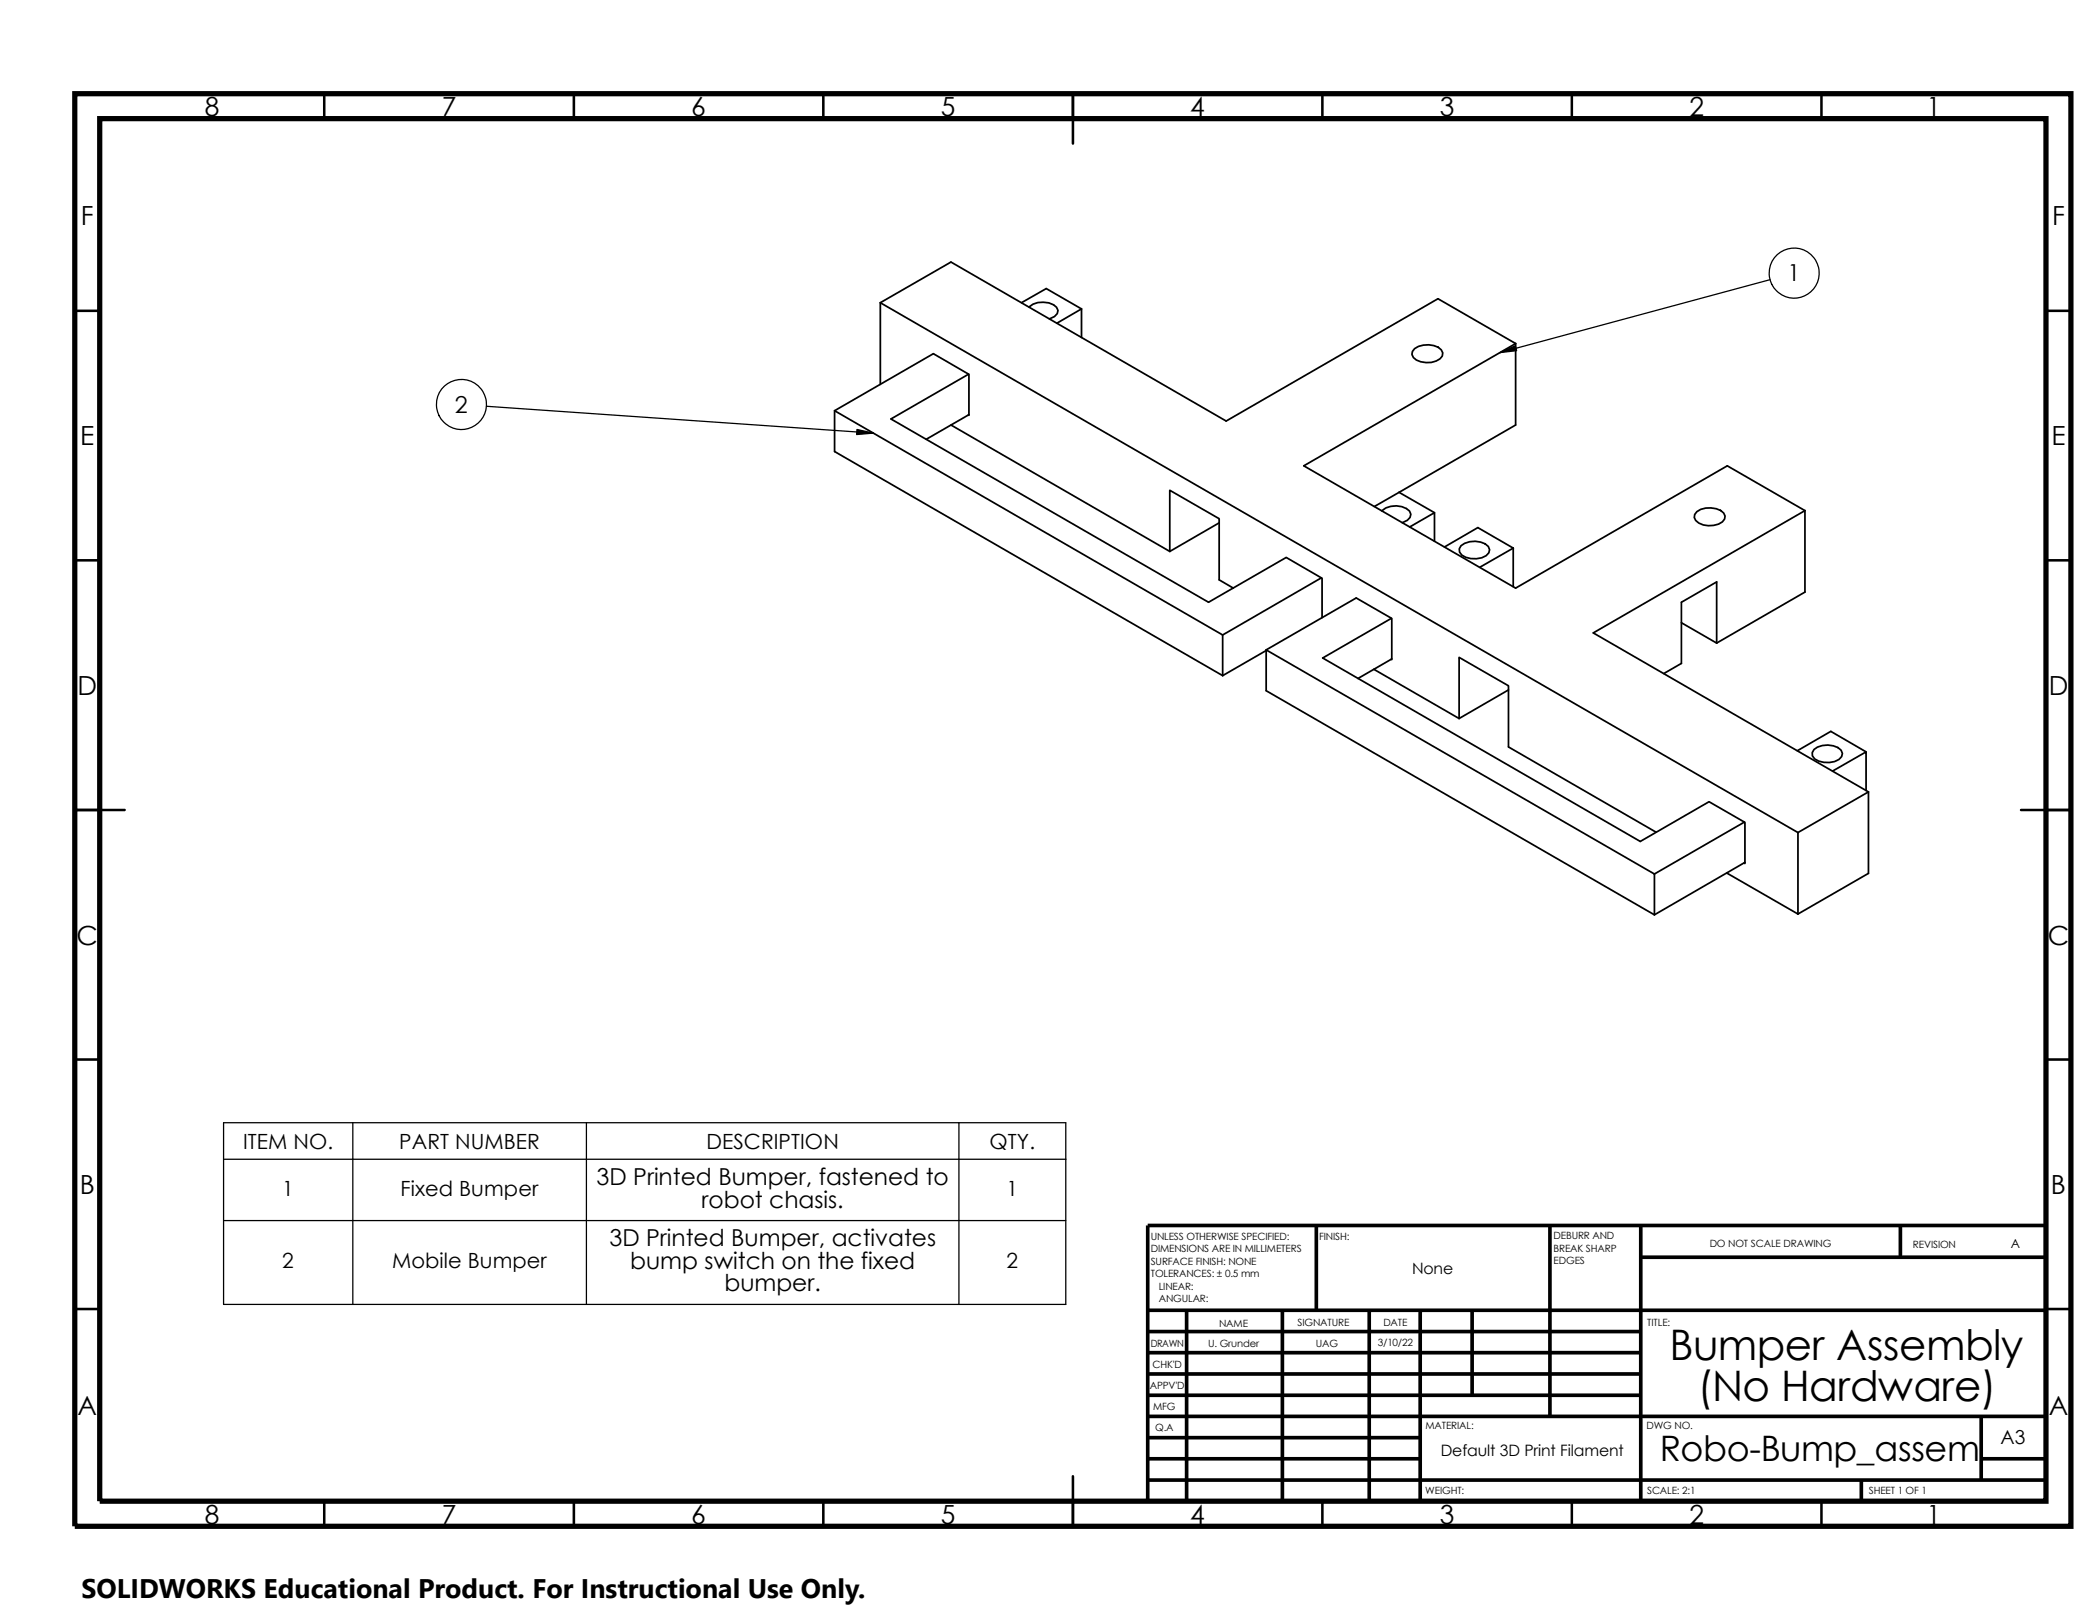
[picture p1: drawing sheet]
<svg xmlns="http://www.w3.org/2000/svg" width="279mm" height="216mm" viewBox="0 0 279 216" stroke-linecap="round" stroke-linejoin="round" font-family="sans-serif">
<g fill="none" stroke="#000" stroke-width=".34">
<path d="M43.2 12.5v3.3M76.5 12.5v3.3M109.7 12.5v3.3M143 12.5v6.6M176.3 12.5v3.3M209.5 12.5v3.3M242.8 12.5v3.3M10 41.4h3.3M272.7 41.4h3.4M10 74.7h3.3M272.7 74.7h3.4M10 107.9h6.6"/>
<path d="M269.4 107.9h6.7M10 141.2h3.3M272.7 141.2h3.4M10 174.5h3.3M272.7 174.5h3.4M143 196.7v6.7M43.2 200.1v3.3M76.5 200.1v3.3M109.7 200.1v3.3M176.3 200.1v3.3M209.5 200.1v3.3M242.8 200.1v3.3"/>
</g>
<g fill="none" stroke="#000" stroke-width=".49">
<path d="M153 174.6h119.7M153 177.5h65.7M158.2 174.6v25.5M170.9 174.6v25.5M175.5 163.3v11.3M182.5 174.6v25.5M189.3 174.6v25.5M196.2 174.6v11.3M206.6 163.3v25.5M218.7 167.6h54M218.7 163.3v36.8M253.3 163.3v4.3"/>
<path d="M272.7 163.3h-119.7v36.8M153 185.9h65.7M153 183.1h65.7M153 180.3h65.7M153 197.3h119.7M153 194.4h36.3M153 191.6h36.3M153 188.8h119.7M248.1 197.3v2.8M264.1 194.4h8.6M264.1 188.8v8.5"/>
</g>
<path d="M10 12.5h266.1v190.9h-266.1zM13.3 15.8h259.4v184.3h-259.4z" fill="none" stroke="#000" stroke-width=".7" stroke-linecap="butt"/>
<g fill="none" stroke="#000" stroke-width=".23">
<path d="M111.3 54.7l51.7 29.9v5.4M111.3 54.7v5.5l51.7 29.8M111.3 54.7l13.1-7.6 4.8 2.8v5.5l-.1-.1M117.3 40.3l122.4 70.7M117.3 40.3l9.5-5.4 36.6 21.2 28.3-16.3 10.3 6M117.3 40.3v10.9M126.8 56.6l29.1 16.9M129.1 49.9l-10.3 5.9 42.3 24.5 10.4-6M129.2 55.3l-5.7 3.2M136.2 40.3l3.3-1.8 4.7 2.7M137.2 40.9a2.73 2.73 0 0 1 3.6 .1l.2 .4a1.4 1.4 0 0 1-1.1 1.1M144.2 41.2l-3.3 1.9"/>
<path d="M144.2 41.2v3.8M188.6 46.5a2.95 2.95 0 0 1 3.5 .1l.2 .4a1.46 1.46 0 0 1-1.5 1.3 2.79 2.79 0 0 1-2.4-.7l-.2-.4 .1-.4zM202 45.8l-28.2 16.3 28.2 16.3 28.3-16.3 10.3 6M202 45.8v10.8l-15.5 9M155.9 73.5v-8.2l6.6 3.8v8.2l1.9 1.1M162.5 69.7l-6.6 3.8M171.5 74.3l4.7 2.8v5.2M176.1 77l-13.1 7.6M184.2 68.1a2.77 2.77 0 0 1 3.7 0l.2 .4a1.4 1.4 0 0 1-1.2 1.2M186.5 65.6l-3.3 1.9M186.5 65.6l4.7 2.7M187.9 70.2l3.3-1.9v3.8"/>
<path d="M192.6 72.9l4.4-2.6 4.7 2.7M194.8 72.7a2.88 2.88 0 0 1 3.6 .1l.2 .5a1.57 1.57 0 0 1-1.8 1.2 2.24 2.24 0 0 1-2.2-.9l-.1-.4zM201.7 73v5.2M201.7 73l-4.4 2.6M226.2 68.2a3 3 0 0 1 3.6 .2l.2 .4a1.43 1.43 0 0 1-1.6 1.2 2.63 2.63 0 0 1-2.4-.6l-.2-.4 .1-.4zM240.6 68.1l-28.2 16.2 36.7 21.2M240.6 68.1v10.8l-11.8 6.8M168.8 86.6l12-6.9 4.7 2.7v5.5M168.8 86.7l-5.8 3.3M168.8 86.6v5.5l51.7 29.8M168.8 86.6l51.7 29.9M183.1 89.2l11.4 6.6"/>
<path d="M185.5 82.4l-9.2 5.3 42.4 24.4 9.1-5.3M185.5 87.8l-4.5 2.6M194.5 95.8v-8.2l6.6 3.8v8.1l19.7 11.4M201.1 91.9l-6.6 3.9M224.1 83l4.7 2.7M228.8 85.7v-8.1l-4.7 2.7v8.1l-2.3 1.4M241.8 99.9a2.86 2.86 0 0 1 3.6 .1l.2 .4a1.57 1.57 0 0 1-1.7 1.2 2.25 2.25 0 0 1-2.3-.9v-.4zM220.5 116.5v5.4M227.9 106.9l4.7 2.7v5.5l-.1-.1M230.2 116.4l9.5 5.4M232.5 109.6l-12 6.9M232.6 114.9l-12.1 7"/>
<path d="M239.6 100.1l4.5-2.6 4.7 2.7M239.7 111v10.8M244.3 102.8l4.5-2.6v5.1M249.1 105.5l-9.4 5.5M249.1 105.5v10.9l-9.4 5.4"/>
</g>
<g fill="none" stroke="#000" stroke-width=".17">
<path d="M235.9 37.3l-35.9 9.7M64.8 54.1l51.6 3.6M29.8 149.6h112.3v24.2h-112.3zM29.8 154.5h112.3M47 149.6v24.2M78.2 149.6v24.2M127.8 149.6v24.2M29.8 162.7h112.3"/>
<circle cx="239.2" cy="36.4" r="3.3"/>
<circle cx="61.5" cy="53.9" r="3.3"/>
</g>
<g fill="#000" stroke="#000" stroke-width=".17">
<path d="M114.2 57.2l2.2 .5-2.2 .2z" fill-rule="evenodd"/>
<path d="M200 47l2-.9 .2 .6z" fill-rule="evenodd"/>
</g>
<path d="M10.9 209.2h104.7v6.7h-104.7z" fill="#fff"/>
<g font-size="5.6">
<text x="222.5" y="181.3">Bumper Assembly</text>
<text x="226.3" y="186.7">(No Hardware)</text>
</g>
<text font-size="4.7" x="221.3" y="194.7">Robo-Bump_assem</text>
<text font-size="3.6" x="10.9" y="213">SOLIDWORKS Educational Product. For Instructional Use Only.</text>
<g font-size="3.5">
<text x="27.3" y="15.5">8</text>
<text x="58.9" y="15.5">7</text>
<text x="92.1" y="15.5">6</text>
<text x="125.4" y="15.5">5</text>
<text x="158.7" y="15.5">4</text>
<text x="191.9" y="15.5">3</text>
<text x="225.2" y="15.5">2</text>
<text x="256.8" y="15.5">1</text>
<text x="10.8" y="29.9">F</text>
<text x="273.5" y="29.9">F</text>
<text x="10.7" y="59.4">E</text>
<text x="273.5" y="59.4">E</text>
<text x="10.3" y="92.6">D</text>
<text x="273.1" y="92.6">D</text>
<text x="10.2" y="125.9">C</text>
<text x="273" y="125.9">C</text>
<text x="10.6" y="159.2">B</text>
<text x="273.4" y="159.2">B</text>
<text x="10.3" y="188.6">A</text>
<text x="273.1" y="188.6">A</text>
<text x="27.3" y="203.1">8</text>
<text x="58.9" y="203.1">7</text>
<text x="92.1" y="203.1">6</text>
<text x="125.4" y="203.1">5</text>
<text x="158.7" y="203.1">4</text>
<text x="191.9" y="203.1">3</text>
<text x="225.2" y="203.1">2</text>
<text x="256.8" y="203.1">1</text>
</g>
<g font-size="3.1">
<text x="238.3" y="37.5">1</text>
<text x="60.6" y="55">2</text>
<text x="79.5" y="157.9">3D Printed Bumper, fastened to</text>
<text x="93.5" y="161">robot chasis.</text>
<text x="81.2" y="166.1">3D Printed Bumper, activates</text>
<text x="84" y="169.1">bump switch on the fixed</text>
<text x="96.6" y="172.1">bumper.</text>
</g>
<g font-size="2.8">
<text x="32.4" y="153.1">ITEM NO.</text>
<text x="53.2" y="153.1">PART NUMBER</text>
<text x="94.2" y="153.1">DESCRIPTION</text>
<text x="131.9" y="153.1">QTY.</text>
<text x="37.6" y="159.4">1</text>
<text x="53.4" y="159.4">Fixed Bumper</text>
<text x="134.2" y="159.4">1</text>
<text x="37.6" y="169">2</text>
<text x="52.3" y="169">Mobile Bumper</text>
<text x="134.2" y="169">2</text>
</g>
<text font-size="2.6" x="266.7" y="192.4">A3</text>
<g font-size="2.1">
<text x="188.2" y="169.8">None</text>
<text x="192" y="194.1">Default 3D Print Filament</text>
</g>
<text font-size="1.7" x="268" y="166.3">A</text>
<g font-size="1.3">
<text x="153.4" y="165.2">UNLESS OTHERWISE SPECIFIED:</text>
<text x="153.4" y="166.9">DIMENSIONS ARE IN MILLIMETERS</text>
<text x="175.9" y="165.2">FINISH:</text>
<text x="207.1" y="166.8">BREAK SHARP</text>
<text x="207.1" y="165.2">DEBURR AND</text>
<text x="227.9" y="166.1">DO NOT SCALE DRAWING</text>
<text x="255" y="166.3">REVISION</text>
<text x="153.4" y="168.6">SURFACE FINISH: NONE</text>
<text x="153.4" y="170.2">TOLERANCES: ± 0.5 mm</text>
<text x="154.5" y="171.9">LINEAR:</text>
<text x="154.5" y="173.5">ANGULAR:</text>
<text x="207.1" y="168.5">EDGES</text>
<text x="153.4" y="179.5">DRAWN</text>
<text x="161" y="179.5">U. Grunder</text>
<text x="162.5" y="176.8">NAME</text>
<text x="173" y="176.8">SIGNATURE</text>
<text x="175.4" y="179.5">UAG</text>
<text x="183.7" y="179.4">3/10/22</text>
<text x="184.4" y="176.8">DATE</text>
<text x="219.6" y="176.8">TITLE:</text>
<text x="153.3" y="185.1">APPV'D</text>
<text x="153.6" y="182.4">CHK'D</text>
<text x="153.7" y="188">MFG</text>
<text x="154" y="190.8">Q.A</text>
<text x="190" y="190.5">MATERIAL:</text>
<text x="219.5" y="190.5">DWG NO.</text>
<text x="190" y="199.1">WEIGHT:</text>
<text x="219.6" y="199.2">SCALE: 2:1</text>
<text x="249.1" y="199.2">SHEET 1 OF 1</text>
</g>
</svg>
